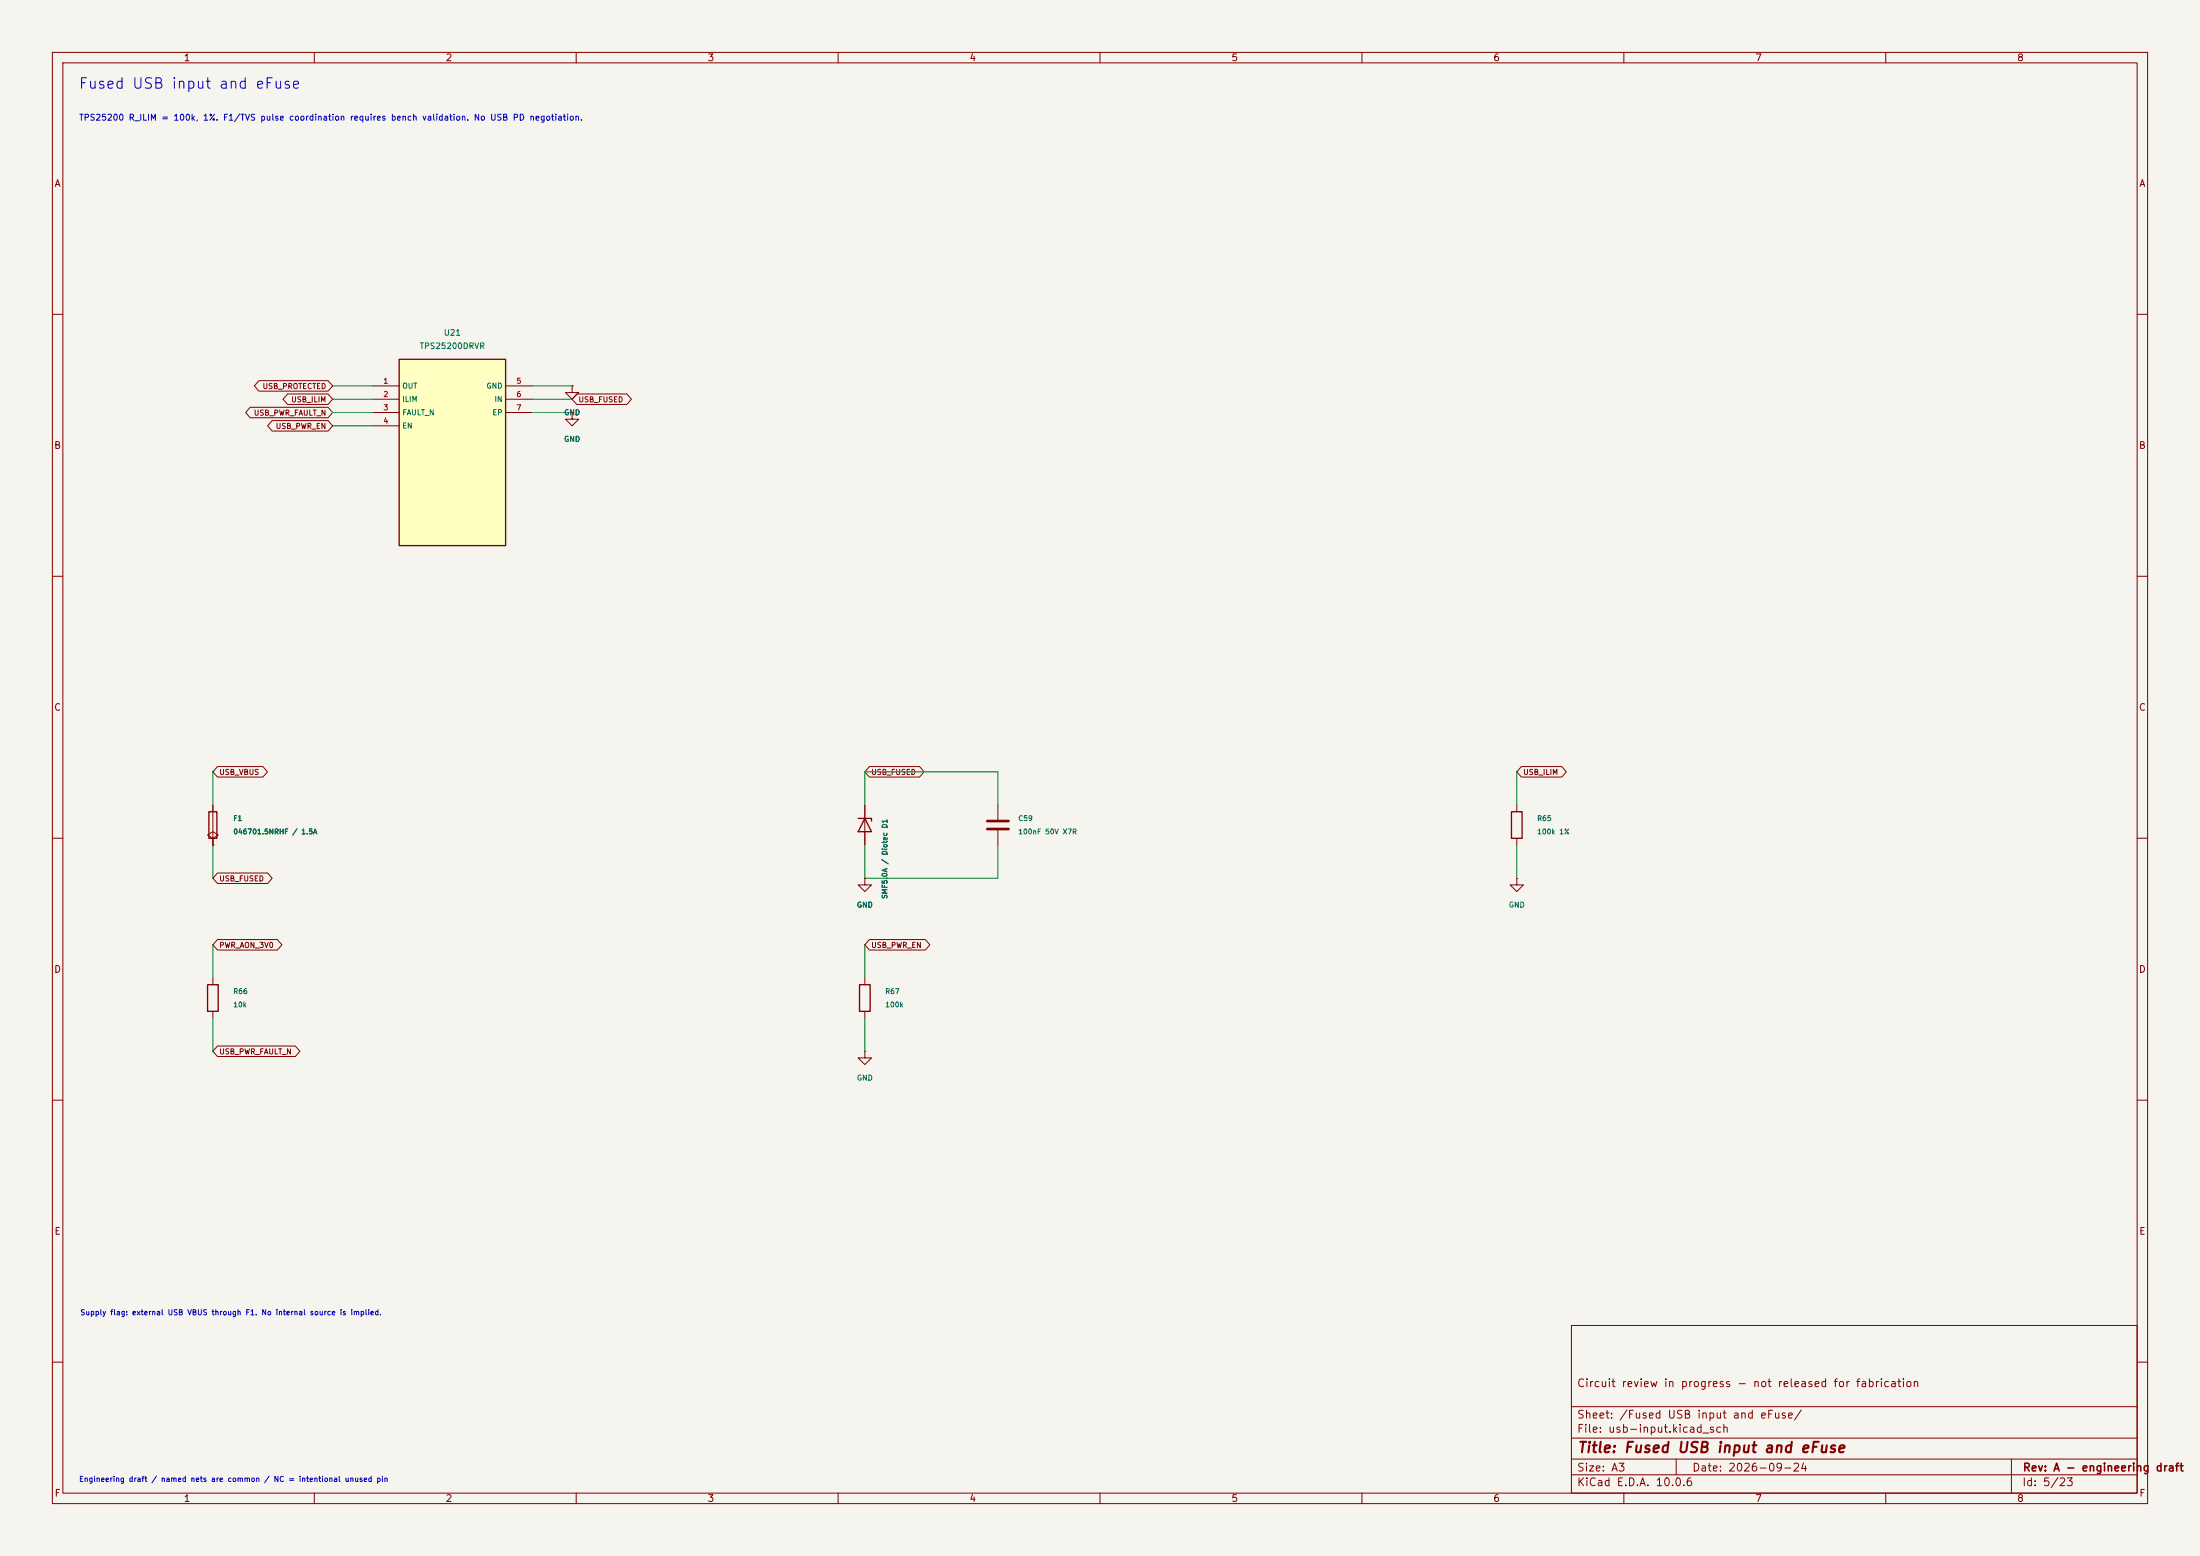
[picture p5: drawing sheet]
(kicad_sch
 (version 20250114)
 (generator "eeschema")
 (paper "A3")
 (title_block
  (title "Fused USB input and eFuse")
  (date "2026-09-24")
  (rev "A - engineering draft")
  (comment 1 "Circuit review in progress - not released for fabrication"))
 (lib_symbols
  (symbol "Handset:TPS25200DRV"
   (pin_names
    (offset 0.5)) (in_bom yes) (on_board yes)
   (property "Reference" "U" (at 0 0 0) (effects (font (size 1.27 1.27))))
   (property "Value" "TPS25200DRV" (at 0 -2.54 0) (effects (font (size 1.27 1.27))))
   (symbol "TPS25200DRV_0_1"
    (rectangle (start -10.16 17.78) (end 10.16 -17.78) (stroke (width 0.254) (type default)) (fill (type background))))
   (symbol "TPS25200DRV_1_1"
    (pin power_out line (at -15.24 12.7 0) (length 5.08) (name "OUT" (effects (font (size 1 1)))) (number "1" (effects (font (size 1 1)))))
    (pin passive line (at -15.24 10.16 0) (length 5.08) (name "ILIM" (effects (font (size 1 1)))) (number "2" (effects (font (size 1 1)))))
    (pin open_collector line (at -15.24 7.619999999999999 0) (length 5.08) (name "FAULT_N" (effects (font (size 1 1)))) (number "3" (effects (font (size 1 1)))))
    (pin input line (at -15.24 5.079999999999999 0) (length 5.08) (name "EN" (effects (font (size 1 1)))) (number "4" (effects (font (size 1 1)))))
    (pin power_in line (at 15.24 12.7 180) (length 5.08) (name "GND" (effects (font (size 1 1)))) (number "5" (effects (font (size 1 1)))))
    (pin power_in line (at 15.24 10.16 180) (length 5.08) (name "IN" (effects (font (size 1 1)))) (number "6" (effects (font (size 1 1)))))
    (pin power_in line (at 15.24 7.619999999999999 180) (length 5.08) (name "EP" (effects (font (size 1 1)))) (number "7" (effects (font (size 1 1)))))))
  (symbol "Device:Fuse"
   (pin_numbers (hide yes))
   (pin_names
    (offset 0)) (exclude_from_sim no) (in_bom yes) (on_board yes)
   (in_pos_files yes)
   (duplicate_pin_numbers_are_jumpers no)
   (property "Reference" "F" (at 2.032 0 90) (show_name no) (do_not_autoplace no) (effects (font (size 1.27 1.27))))
   (property "Value" "Fuse" (at -1.905 0 90) (show_name no) (do_not_autoplace no) (effects (font (size 1.27 1.27))))
   (property "Footprint" "" (at -1.778 0 90) (show_name no) (do_not_autoplace no) (hide yes) (effects (font (size 1.27 1.27))))
   (property "Datasheet" "" (at 0 0 0) (show_name no) (do_not_autoplace no) (hide yes) (effects (font (size 1.27 1.27))))
   (property "Description" "Fuse" (at 0 0 0) (show_name no) (do_not_autoplace no) (hide yes) (effects (font (size 1.27 1.27))))
   (symbol "Fuse_0_1"
    (rectangle (start -0.762 -2.54) (end 0.762 2.54) (stroke (width 0.254) (type default)) (fill (type none)))
    (polyline (pts (xy 0 2.54) (xy 0 -2.54)) (stroke (width 0) (type default)) (fill (type none))))
   (symbol "Fuse_1_1"
    (pin passive line (at 0 3.81 270) (length 1.27) (name "" (effects (font (size 1.27 1.27)))) (number "1" (effects (font (size 1.27 1.27)))))
    (pin passive line (at 0 -3.81 90) (length 1.27) (name "" (effects (font (size 1.27 1.27)))) (number "2" (effects (font (size 1.27 1.27))))))
   (embedded_fonts no))
  (symbol "Device:D_Zener"
   (pin_numbers (hide yes))
   (pin_names
    (offset 1.016) (hide yes)) (exclude_from_sim no) (in_bom yes) (on_board yes)
   (in_pos_files yes)
   (duplicate_pin_numbers_are_jumpers no)
   (property "Reference" "D" (at 0 2.54 0) (show_name no) (do_not_autoplace no) (effects (font (size 1.27 1.27))))
   (property "Value" "D_Zener" (at 0 -2.54 0) (show_name no) (do_not_autoplace no) (effects (font (size 1.27 1.27))))
   (property "Footprint" "" (at 0 0 0) (show_name no) (do_not_autoplace no) (hide yes) (effects (font (size 1.27 1.27))))
   (property "Datasheet" "" (at 0 0 0) (show_name no) (do_not_autoplace no) (hide yes) (effects (font (size 1.27 1.27))))
   (property "Description" "Zener diode" (at 0 0 0) (show_name no) (do_not_autoplace no) (hide yes) (effects (font (size 1.27 1.27))))
   (symbol "D_Zener_0_1"
    (polyline (pts (xy -1.27 -1.27) (xy -1.27 1.27) (xy -0.762 1.27)) (stroke (width 0.254) (type default)) (fill (type none)))
    (polyline (pts (xy 1.27 0) (xy -1.27 0)) (stroke (width 0) (type default)) (fill (type none)))
    (polyline (pts (xy 1.27 -1.27) (xy 1.27 1.27) (xy -1.27 0) (xy 1.27 -1.27)) (stroke (width 0.254) (type default)) (fill (type none))))
   (symbol "D_Zener_1_1"
    (pin passive line (at -3.81 0 0) (length 2.54) (name "K" (effects (font (size 1.27 1.27)))) (number "1" (effects (font (size 1.27 1.27)))))
    (pin passive line (at 3.81 0 180) (length 2.54) (name "A" (effects (font (size 1.27 1.27)))) (number "2" (effects (font (size 1.27 1.27))))))
   (embedded_fonts no))
  (symbol "Device:C"
   (pin_numbers (hide yes))
   (pin_names
    (offset 0.254)) (exclude_from_sim no) (in_bom yes) (on_board yes)
   (in_pos_files yes)
   (duplicate_pin_numbers_are_jumpers no)
   (property "Reference" "C" (at 0.635 2.54 0) (show_name no) (do_not_autoplace no) (effects (font (size 1.27 1.27)) (justify left)))
   (property "Value" "C" (at 0.635 -2.54 0) (show_name no) (do_not_autoplace no) (effects (font (size 1.27 1.27)) (justify left)))
   (property "Footprint" "" (at 0.9652 -3.81 0) (show_name no) (do_not_autoplace no) (hide yes) (effects (font (size 1.27 1.27))))
   (property "Datasheet" "" (at 0 0 0) (show_name no) (do_not_autoplace no) (hide yes) (effects (font (size 1.27 1.27))))
   (property "Description" "Unpolarized capacitor" (at 0 0 0) (show_name no) (do_not_autoplace no) (hide yes) (effects (font (size 1.27 1.27))))
   (symbol "C_0_1"
    (polyline (pts (xy -2.032 0.762) (xy 2.032 0.762)) (stroke (width 0.508) (type default)) (fill (type none)))
    (polyline (pts (xy -2.032 -0.762) (xy 2.032 -0.762)) (stroke (width 0.508) (type default)) (fill (type none))))
   (symbol "C_1_1"
    (pin passive line (at 0 3.81 270) (length 2.794) (name "" (effects (font (size 1.27 1.27)))) (number "1" (effects (font (size 1.27 1.27)))))
    (pin passive line (at 0 -3.81 90) (length 2.794) (name "" (effects (font (size 1.27 1.27)))) (number "2" (effects (font (size 1.27 1.27))))))
   (embedded_fonts no))
  (symbol "power:GND"
   (power global)
   (pin_numbers (hide yes))
   (pin_names
    (offset 0) (hide yes)) (exclude_from_sim no) (in_bom yes) (on_board yes)
   (in_pos_files yes)
   (duplicate_pin_numbers_are_jumpers no)
   (property "Reference" "#PWR" (at 0 -6.35 0) (show_name no) (do_not_autoplace no) (hide yes) (effects (font (size 1.27 1.27))))
   (property "Value" "GND" (at 0 -3.81 0) (show_name no) (do_not_autoplace no) (effects (font (size 1.27 1.27))))
   (property "Footprint" "" (at 0 0 0) (show_name no) (do_not_autoplace no) (hide yes) (effects (font (size 1.27 1.27))))
   (property "Datasheet" "" (at 0 0 0) (show_name no) (do_not_autoplace no) (hide yes) (effects (font (size 1.27 1.27))))
   (property "Description" "Power symbol creates a global label with name \"GND\" , ground" (at 0 0 0) (show_name no) (do_not_autoplace no) (hide yes) (effects (font (size 1.27 1.27))))
   (symbol "GND_0_1"
    (polyline (pts (xy 0 0) (xy 0 -1.27) (xy 1.27 -1.27) (xy 0 -2.54) (xy -1.27 -1.27) (xy 0 -1.27)) (stroke (width 0) (type default)) (fill (type none))))
   (symbol "GND_1_1"
    (pin power_in line (at 0 0 270) (length 0) (name "" (effects (font (size 1.27 1.27)))) (number "1" (effects (font (size 1.27 1.27))))))
   (embedded_fonts no))
  (symbol "Device:R"
   (pin_numbers (hide yes))
   (pin_names
    (offset 0)) (exclude_from_sim no) (in_bom yes) (on_board yes)
   (in_pos_files yes)
   (duplicate_pin_numbers_are_jumpers no)
   (property "Reference" "R" (at 2.032 0 90) (show_name no) (do_not_autoplace no) (effects (font (size 1.27 1.27))))
   (property "Value" "R" (at 0 0 90) (show_name no) (do_not_autoplace no) (effects (font (size 1.27 1.27))))
   (property "Footprint" "" (at -1.778 0 90) (show_name no) (do_not_autoplace no) (hide yes) (effects (font (size 1.27 1.27))))
   (property "Datasheet" "" (at 0 0 0) (show_name no) (do_not_autoplace no) (hide yes) (effects (font (size 1.27 1.27))))
   (property "Description" "Resistor" (at 0 0 0) (show_name no) (do_not_autoplace no) (hide yes) (effects (font (size 1.27 1.27))))
   (symbol "R_0_1"
    (rectangle (start -1.016 -2.54) (end 1.016 2.54) (stroke (width 0.254) (type default)) (fill (type none))))
   (symbol "R_1_1"
    (pin passive line (at 0 3.81 270) (length 1.27) (name "" (effects (font (size 1.27 1.27)))) (number "1" (effects (font (size 1.27 1.27)))))
    (pin passive line (at 0 -3.81 90) (length 1.27) (name "" (effects (font (size 1.27 1.27)))) (number "2" (effects (font (size 1.27 1.27))))))
   (embedded_fonts no))
  (symbol "power:PWR_FLAG"
   (power global)
   (pin_numbers (hide yes))
   (pin_names
    (offset 0) (hide yes)) (exclude_from_sim no) (in_bom yes) (on_board yes)
   (in_pos_files yes)
   (duplicate_pin_numbers_are_jumpers no)
   (property "Reference" "#FLG" (at 0 1.905 0) (show_name no) (do_not_autoplace no) (hide yes) (effects (font (size 1.27 1.27))))
   (property "Value" "PWR_FLAG" (at 0 3.81 0) (show_name no) (do_not_autoplace no) (effects (font (size 1.27 1.27))))
   (property "Footprint" "" (at 0 0 0) (show_name no) (do_not_autoplace no) (hide yes) (effects (font (size 1.27 1.27))))
   (property "Datasheet" "" (at 0 0 0) (show_name no) (do_not_autoplace no) (hide yes) (effects (font (size 1.27 1.27))))
   (property "Description" "Special symbol for telling ERC where power comes from" (at 0 0 0) (show_name no) (do_not_autoplace no) (hide yes) (effects (font (size 1.27 1.27))))
   (symbol "PWR_FLAG_0_0"
    (pin power_out line (at 0 0 90) (length 0) (name "" (effects (font (size 1.27 1.27)))) (number "1" (effects (font (size 1.27 1.27))))))
   (symbol "PWR_FLAG_0_1"
    (polyline (pts (xy 0 0) (xy 0 1.27) (xy -1.016 1.905) (xy 0 2.54) (xy 1.016 1.905) (xy 0 1.27)) (stroke (width 0) (type default)) (fill (type none))))
   (embedded_fonts no)))
 (text "Fused USB input and eFuse" (at 15 15 0) (effects (font (size 2 2)) (justify left top)))
 (text "TPS25200 R_ILIM = 100k, 1%. F1/TVS pulse coordination requires bench validation. No USB PD negotiation." (at 15 22 0) (effects (font (size 1.15 1.15)) (justify left top)))
 (text "Engineering draft / named nets are common / NC = intentional unused pin" (at 15 282 0) (effects (font (size 1 1)) (justify left top)))
 (symbol
  (lib_id "Handset:TPS25200DRV") (at 86.36 86.36 0) (unit 1) (in_bom yes) (on_board yes) (dnp no)
  (property "Reference" "U21" (at 86.36 63.5 0) (effects (font (size 1.1 1.1))))
  (property "Value" "TPS25200DRVR" (at 86.36 66.04 0) (effects (font (size 1.1 1.1))))
  (property "Footprint" "Package_SON:WSON-6-1EP_2x2mm_P0.65mm_EP1x1.6mm" (at 86.36 86.36 0) (effects (font (size 1.27 1.27)) (hide yes))) (pin "1") (pin "2") (pin "3") (pin "4") (pin "5") (pin "6") (pin "7"))
 (symbol
  (lib_id "Device:Fuse") (at 40.64 157.48 0) (unit 1) (in_bom yes) (on_board yes) (dnp no)
  (property "Reference" "F1" (at 44.45 156.20999999999998 0) (effects (font (size 0.95 0.95)) (justify left)))
  (property "Value" "046701.5NRHF / 1.5A" (at 44.45 158.75 0) (effects (font (size 0.95 0.95)) (justify left)))
  (property "Footprint" "Fuse:Fuse_0603_1608Metric" (at 40.64 157.48 0) (effects (font (size 1.27 1.27)) (hide yes))) (pin "1") (pin "2"))
 (wire (pts (xy 40.6400 153.6700) (xy 40.6400 147.3200)) (stroke (width 0) (type default)))
 (wire (pts (xy 40.6400 161.2900) (xy 40.6400 167.6400)) (stroke (width 0) (type default)))
 (global_label "USB_VBUS"
  (shape bidirectional) (at 40.64 147.32 0) (effects (font (size 1 1)) (justify left)))
 (global_label "USB_FUSED"
  (shape bidirectional) (at 40.64 167.64 0) (effects (font (size 1 1)) (justify left)))
 (symbol
  (lib_id "Device:D_Zener") (at 165.1 157.48 270) (unit 1) (in_bom yes) (on_board yes) (dnp no)
  (property "Reference" "D1" (at 168.91 156.20999999999998 0) (effects (font (size 0.95 0.95)) (justify left)))
  (property "Value" "SMF5.0A / Diotec" (at 168.91 158.75 0) (effects (font (size 0.95 0.95)) (justify left)))
  (property "Footprint" "Diode_SMD:D_SOD-123F" (at 165.1 157.48 0) (effects (font (size 1.27 1.27)) (hide yes))) (pin "1") (pin "2"))
 (wire (pts (xy 165.1000 153.6700) (xy 165.1000 147.3200)) (stroke (width 0) (type default)))
 (wire (pts (xy 165.1000 161.2900) (xy 165.1000 167.6400)) (stroke (width 0) (type default)))
 (symbol
  (lib_id "Device:C") (at 190.5 157.48 0) (unit 1) (in_bom yes) (on_board yes) (dnp no)
  (property "Reference" "C59" (at 194.31 156.20999999999998 0) (effects (font (size 0.95 0.95)) (justify left)))
  (property "Value" "100nF 50V X7R" (at 194.31 158.75 0) (effects (font (size 0.95 0.95)) (justify left)))
  (property "Footprint" "Capacitor_SMD:C_0603_1608Metric" (at 190.5 157.48 0) (effects (font (size 1.27 1.27)) (hide yes))) (pin "1") (pin "2"))
 (wire (pts (xy 190.5000 153.6700) (xy 190.5000 147.3200)) (stroke (width 0) (type default)))
 (wire (pts (xy 190.5000 161.2900) (xy 190.5000 167.6400)) (stroke (width 0) (type default)))
 (wire (pts (xy 165.1000 147.3200) (xy 190.5000 147.3200)) (stroke (width 0) (type default)))
 (wire (pts (xy 165.1000 167.6400) (xy 190.5000 167.6400)) (stroke (width 0) (type default)))
 (global_label "USB_FUSED"
  (shape bidirectional) (at 165.1 147.32 0) (effects (font (size 1 1)) (justify left)))
 (symbol
  (lib_id "power:GND") (at 165.1 167.64 0) (unit 1) (in_bom yes) (on_board yes) (dnp no)
  (property "Reference" "#PWR5014" (at 165.1 167.64 0) (effects (font (size 1 1)) (hide yes)))
  (property "Value" "GND" (at 165.1 172.72 0) (effects (font (size 1 1)))) (pin "1"))
 (symbol
  (lib_id "Device:R") (at 289.56 157.48 0) (unit 1) (in_bom yes) (on_board yes) (dnp no)
  (property "Reference" "R65" (at 293.37 156.20999999999998 0) (effects (font (size 0.95 0.95)) (justify left)))
  (property "Value" "100k 1%" (at 293.37 158.75 0) (effects (font (size 0.95 0.95)) (justify left)))
  (property "Footprint" "Resistor_SMD:R_0402_1005Metric" (at 289.56 157.48 0) (effects (font (size 1.27 1.27)) (hide yes))) (pin "1") (pin "2"))
 (wire (pts (xy 289.5600 153.6700) (xy 289.5600 147.3200)) (stroke (width 0) (type default)))
 (wire (pts (xy 289.5600 161.2900) (xy 289.5600 167.6400)) (stroke (width 0) (type default)))
 (global_label "USB_ILIM"
  (shape bidirectional) (at 289.56 147.32 0) (effects (font (size 1 1)) (justify left)))
 (symbol
  (lib_id "power:GND") (at 289.56 167.64 0) (unit 1) (in_bom yes) (on_board yes) (dnp no)
  (property "Reference" "#PWR5019" (at 289.56 167.64 0) (effects (font (size 1 1)) (hide yes)))
  (property "Value" "GND" (at 289.56 172.72 0) (effects (font (size 1 1)))) (pin "1"))
 (symbol
  (lib_id "Device:R") (at 40.64 190.5 0) (unit 1) (in_bom yes) (on_board yes) (dnp no)
  (property "Reference" "R66" (at 44.45 189.23 0) (effects (font (size 0.95 0.95)) (justify left)))
  (property "Value" "10k" (at 44.45 191.77 0) (effects (font (size 0.95 0.95)) (justify left)))
  (property "Footprint" "Resistor_SMD:R_0402_1005Metric" (at 40.64 190.5 0) (effects (font (size 1.27 1.27)) (hide yes))) (pin "1") (pin "2"))
 (wire (pts (xy 40.6400 186.6900) (xy 40.6400 180.3400)) (stroke (width 0) (type default)))
 (wire (pts (xy 40.6400 194.3100) (xy 40.6400 200.6600)) (stroke (width 0) (type default)))
 (global_label "PWR_AON_3V0"
  (shape bidirectional) (at 40.64 180.34 0) (effects (font (size 1 1)) (justify left)))
 (global_label "USB_PWR_FAULT_N"
  (shape bidirectional) (at 40.64 200.66 0) (effects (font (size 1 1)) (justify left)))
 (symbol
  (lib_id "Device:R") (at 165.1 190.5 0) (unit 1) (in_bom yes) (on_board yes) (dnp no)
  (property "Reference" "R67" (at 168.91 189.23 0) (effects (font (size 0.95 0.95)) (justify left)))
  (property "Value" "100k" (at 168.91 191.77 0) (effects (font (size 0.95 0.95)) (justify left)))
  (property "Footprint" "Resistor_SMD:R_0402_1005Metric" (at 165.1 190.5 0) (effects (font (size 1.27 1.27)) (hide yes))) (pin "1") (pin "2"))
 (wire (pts (xy 165.1000 186.6900) (xy 165.1000 180.3400)) (stroke (width 0) (type default)))
 (wire (pts (xy 165.1000 194.3100) (xy 165.1000 200.6600)) (stroke (width 0) (type default)))
 (global_label "USB_PWR_EN"
  (shape bidirectional) (at 165.1 180.34 0) (effects (font (size 1 1)) (justify left)))
 (symbol
  (lib_id "power:GND") (at 165.1 200.66 0) (unit 1) (in_bom yes) (on_board yes) (dnp no)
  (property "Reference" "#PWR5028" (at 165.1 200.66 0) (effects (font (size 1 1)) (hide yes)))
  (property "Value" "GND" (at 165.1 205.74 0) (effects (font (size 1 1)))) (pin "1"))
 (symbol
  (lib_id "power:PWR_FLAG") (at 40.64 161.29 0) (unit 1) (in_bom yes) (on_board yes) (dnp no)
  (property "Reference" "#FLG5030" (at 40.64 161.29 0) (effects (font (size 1 1)) (hide yes)))
  (property "Value" "PWR_FLAG" (at 40.64 156.20999999999998 0) (effects (font (size 1 1)) (hide yes))) (pin "1"))
 (text "Supply flag: external USB VBUS through F1. No internal source is implied." (at 15.24 250.19 0) (effects (font (size 1 1)) (justify left top)))
 (wire (pts (xy 71.1200 73.6600) (xy 63.5000 73.6600)) (stroke (width 0) (type default)))
 (global_label "USB_PROTECTED"
  (shape bidirectional) (at 63.5 73.66 0.0) (effects (font (size 1 1)) (justify right)))
 (wire (pts (xy 71.1200 76.2000) (xy 63.5000 76.2000)) (stroke (width 0) (type default)))
 (global_label "USB_ILIM"
  (shape bidirectional) (at 63.5 76.2 0.0) (effects (font (size 1 1)) (justify right)))
 (wire (pts (xy 71.1200 78.7400) (xy 63.5000 78.7400)) (stroke (width 0) (type default)))
 (global_label "USB_PWR_FAULT_N"
  (shape bidirectional) (at 63.5 78.74 0.0) (effects (font (size 1 1)) (justify right)))
 (wire (pts (xy 71.1200 81.2800) (xy 63.5000 81.2800)) (stroke (width 0) (type default)))
 (global_label "USB_PWR_EN"
  (shape bidirectional) (at 63.5 81.28 0.0) (effects (font (size 1 1)) (justify right)))
 (wire (pts (xy 101.6000 73.6600) (xy 109.2200 73.6600)) (stroke (width 0) (type default)))
 (symbol
  (lib_id "power:GND") (at 109.22 73.66 0) (unit 1) (in_bom yes) (on_board yes) (dnp no)
  (property "Reference" "#PWR5042" (at 109.22 73.66 0) (effects (font (size 1 1)) (hide yes)))
  (property "Value" "GND" (at 109.22 78.74 0) (effects (font (size 1 1)))) (pin "1"))
 (wire (pts (xy 101.6000 76.2000) (xy 109.2200 76.2000)) (stroke (width 0) (type default)))
 (global_label "USB_FUSED"
  (shape bidirectional) (at 109.22 76.2 180.0) (effects (font (size 1 1)) (justify left)))
 (wire (pts (xy 101.6000 78.7400) (xy 109.2200 78.7400)) (stroke (width 0) (type default)))
 (symbol
  (lib_id "power:GND") (at 109.22 78.74 0) (unit 1) (in_bom yes) (on_board yes) (dnp no)
  (property "Reference" "#PWR5047" (at 109.22 78.74 0) (effects (font (size 1 1)) (hide yes)))
  (property "Value" "GND" (at 109.22 83.82 0) (effects (font (size 1 1)))) (pin "1")))
